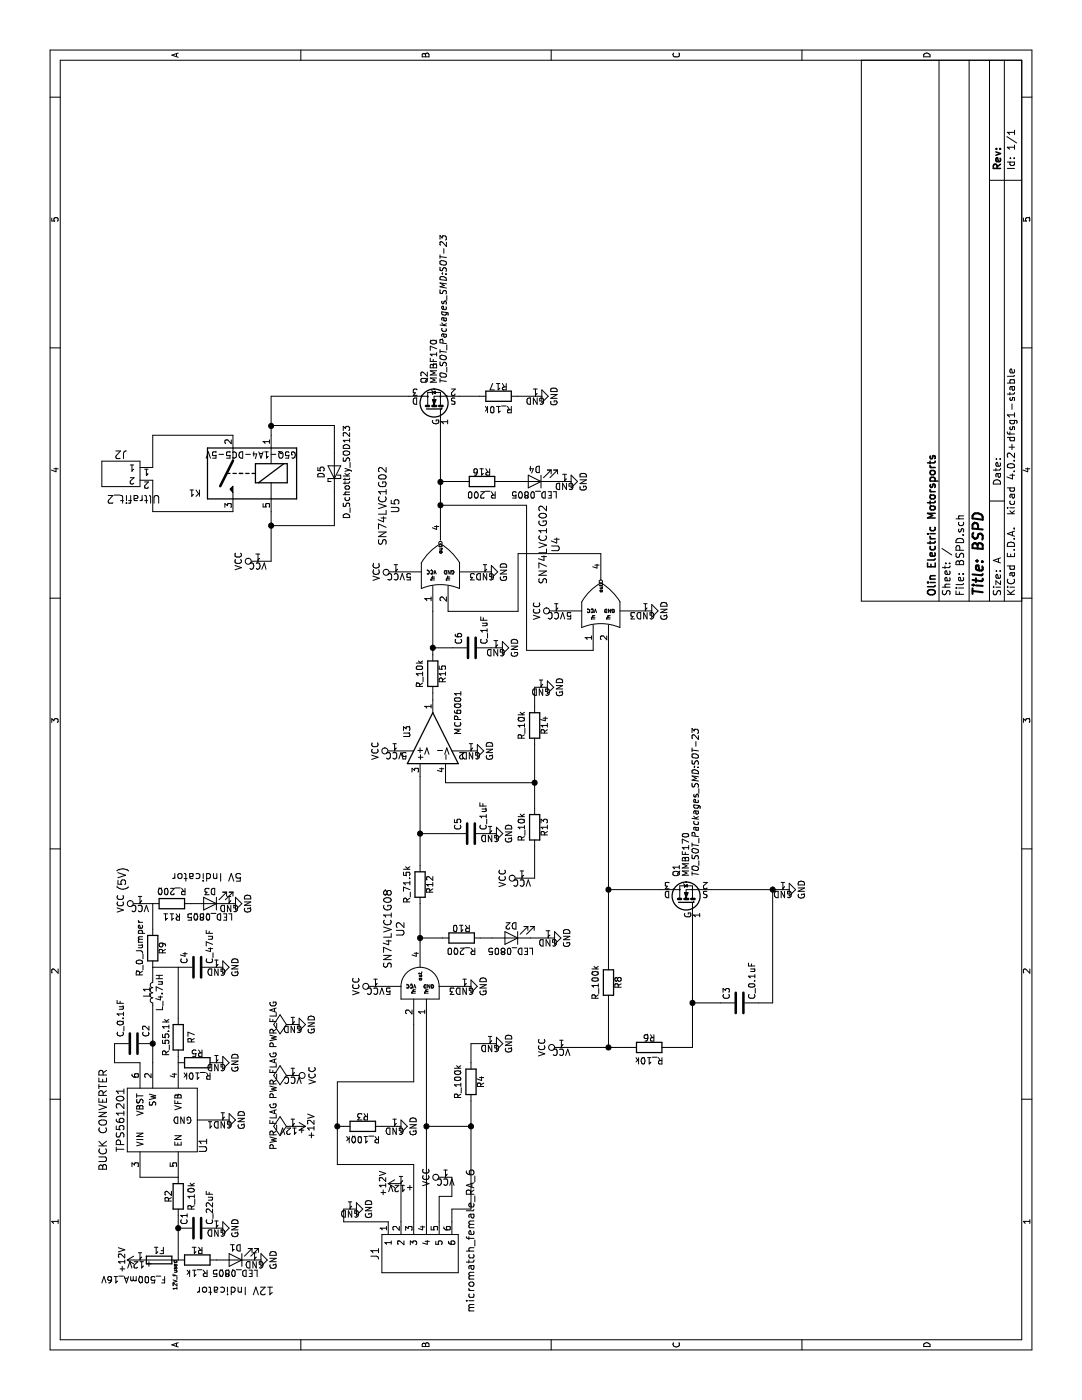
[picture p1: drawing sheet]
EESchema Schematic File Version 2
LIBS:power
LIBS:device
LIBS:switches
LIBS:relays
LIBS:transistors
LIBS:conn
LIBS:linear
LIBS:regul
LIBS:74xx
LIBS:cmos4000
LIBS:adc-dac
LIBS:memory
LIBS:xilinx
LIBS:microcontrollers
LIBS:dsp
LIBS:microchip
LIBS:analog_switches
LIBS:motorola
LIBS:texas
LIBS:intel
LIBS:audio
LIBS:interface
LIBS:digital-audio
LIBS:philips
LIBS:display
LIBS:cypress
LIBS:siliconi
LIBS:opto
LIBS:atmel
LIBS:contrib
LIBS:valves
LIBS:formula
LIBS:BSPD-cache
EELAYER 25 0
EELAYER END
$Descr A 11000 8500
encoding utf-8
Sheet 1 1
Title "BSPD"
Date ""
Rev ""
Comp "Olin Electric Motorsports"
Comment1 ""
Comment2 ""
Comment3 ""
Comment4 ""
$EndDescr
$Comp
L R_10k R2
U 1 1
P 1600 1400
F 0 "R2" V 1680 1400 50  0000 C CNN
F 1 "R_10k" V 1500 1400 50  0000 C CNN
F 2 "Resistors_SMD:R_0805" H 1530 1400 50  0001 C CNN
F 3 "http://www.bourns.com/data/global/pdfs/CRS.pdf" H 1680 1400 50  0001 C CNN
F 4 "CRS0805-FX-1002ELFCT-ND" H 1600 1400 60  0001 C CNN "MPN"
F 5 "Digi-Key" H 1600 1400 60  0001 C CNN "MFN"
F 6 "Value" H 1600 1400 60  0001 C CNN "Package"
F 7 "https://www.digikey.com/products/en?keywords=CRS0805-FX-1002ELFCT-ND" H 2080 1800 60  0001 C CNN "PurchasingLink"
	1    1600 1400
	0    -1   -1   0   
$EndComp
$Comp
L R_10k R5
U 1 1
P 2650 1550
F 0 "R5" V 2730 1550 50  0000 C CNN
F 1 "R_10k" V 2550 1550 50  0000 C CNN
F 2 "Resistors_SMD:R_0805" H 2580 1550 50  0001 C CNN
F 3 "http://www.bourns.com/data/global/pdfs/CRS.pdf" H 2730 1550 50  0001 C CNN
F 4 "CRS0805-FX-1002ELFCT-ND" H 2650 1550 60  0001 C CNN "MPN"
F 5 "Digi-Key" H 2650 1550 60  0001 C CNN "MFN"
F 6 "Value" H 2650 1550 60  0001 C CNN "Package"
F 7 "https://www.digikey.com/products/en?keywords=CRS0805-FX-1002ELFCT-ND" H 3130 1950 60  0001 C CNN "PurchasingLink"
	1    2650 1550
	1    0    0    -1  
$EndComp
$Comp
L R_1k R1
U 1 1
P 1100 1550
F 0 "R1" V 1180 1550 50  0000 C CNN
F 1 "R_1k" V 1000 1550 50  0000 C CNN
F 2 "Resistors_SMD:R_0805" H 1030 1550 50  0001 C CNN
F 3 "https://www.seielect.com/Catalog/SEI-rncp.pdf" H 1180 1550 50  0001 C CNN
F 4 "Digi-Key" H 1100 1550 60  0001 C CNN "MFN"
F 5 "RNCP0805FTD1K00CT-ND" H 1100 1550 60  0001 C CNN "MPN"
F 6 "Value" H 1100 1550 60  0001 C CNN "Package"
F 7 "https://www.digikey.com/products/en?keywords=RNCP0805FTD1K00CT-ND" H 1580 1950 60  0001 C CNN "PurchasingLink"
	1    1100 1550
	1    0    0    -1  
$EndComp
$Comp
L R_55.1k R7
U 1 1
P 2850 1400
F 0 "R7" V 2750 1400 50  0000 C CNN
F 1 "R_55.1k" V 2950 1400 50  0000 C CNN
F 2 "Resistors_SMD:R_0805" H 2780 1400 50  0001 C CNN
F 3 "http://www.yageo.com.tw/exep/pages/download/literatures/PYu-R_INT-thick_7.pdf" H 2930 1400 50  0001 C CNN
F 4 "311-51.1KCRCT-ND" H 2850 1400 60  0001 C CNN "MPN"
F 5 "Digi-Key" H 2850 1400 60  0001 C CNN "MFN"
F 6 "Value" H 2850 1400 60  0001 C CNN "Package"
F 7 "https://www.digikey.com/products/en?keywords=311-51.1KCRCT-ND" H 3330 1800 60  0001 C CNN "PurchasingLink"
	1    2850 1400
	0    -1   -1   0   
$EndComp
$Comp
L R_200 R11
U 1 1
P 3900 1350
F 0 "R11" V 3800 1350 50  0000 C CNN
F 1 "R_200" V 4000 1350 50  0000 C CNN
F 2 "Resistors_SMD:R_0805" H 3830 1350 50  0001 C CNN
F 3 "https://www.seielect.com/Catalog/SEI-RMCF_RMCP.pdf" H 3980 1350 50  0001 C CNN
F 4 "Digi-Key" H 3900 1350 60  0001 C CNN "MFN"
F 5 "RMCF0805JT200RCT-ND" H 3900 1350 60  0001 C CNN "MPN"
F 6 "Value" H 3900 1350 60  0001 C CNN "Package"
F 7 "https://www.digikey.com/products/en?keywords=RMCF0805JT200RCT-ND" H 4380 1750 60  0001 C CNN "PurchasingLink"
	1    3900 1350
	1    0    0    -1  
$EndComp
$Comp
L R_0_Jumper R9
U 1 1
P 3550 1200
F 0 "R9" V 3630 1200 50  0000 C CNN
F 1 "R_0_Jumper" V 3450 1200 50  0000 C CNN
F 2 "Resistors_SMD:R_2512" H 3480 1200 50  0001 C CNN
F 3 "http://www.te.com/commerce/DocumentDelivery/DDEController?Action=srchrtrv&DocNm=9-1773463-7&DocType=DS&DocLang=English" H 3630 1200 50  0001 C CNN
F 4 "A121322CT-ND" H 3550 1200 60  0001 C CNN "MPN"
F 5 "Digi-Key" H 3550 1200 60  0001 C CNN "MFN"
F 6 "Value" H 3550 1200 60  0001 C CNN "Package"
F 7 "https://www.digikey.com/products/en?keywords=A121322CT-ND" H 4030 1600 60  0001 C CNN "PurchasingLink"
	1    3550 1200
	0    1    1    0   
$EndComp
$Comp
L LED_0805 D1
U 1 1
P 1100 1850
F 0 "D1" H 1100 1750 50  0000 C CNN
F 1 "LED_0805" H 1100 1950 50  0000 C CNN
F 2 "LEDs:LED_0805" H 1000 1850 50  0001 C CNN
F 3 "http://www.osram-os.com/Graphics/XPic9/00078860_0.pdf" H 1100 1950 50  0001 C CNN
F 4 "475-1410-1-ND" H 1100 1850 60  0001 C CNN "MPN"
F 5 "Digi-Key" H 1100 1850 60  0001 C CNN "MFN"
F 6 "Value" H 1100 1850 60  0001 C CNN "Package"
F 7 "https://www.digikey.com/products/en?keywords=475-1410-1-ND" H 1500 2350 60  0001 C CNN "PurchasingLink"
	1    1100 1850
	0    -1   -1   0   
$EndComp
$Comp
L LED_0805 D3
U 1 1
P 3900 1650
F 0 "D3" H 3900 1550 50  0000 C CNN
F 1 "LED_0805" H 3900 1750 50  0000 C CNN
F 2 "LEDs:LED_0805" H 3800 1650 50  0001 C CNN
F 3 "http://www.osram-os.com/Graphics/XPic9/00078860_0.pdf" H 3900 1750 50  0001 C CNN
F 4 "475-1410-1-ND" H 3900 1650 60  0001 C CNN "MPN"
F 5 "Digi-Key" H 3900 1650 60  0001 C CNN "MFN"
F 6 "Value" H 3900 1650 60  0001 C CNN "Package"
F 7 "https://www.digikey.com/products/en?keywords=475-1410-1-ND" H 4300 2150 60  0001 C CNN "PurchasingLink"
	1    3900 1650
	0    -1   -1   0   
$EndComp
$Comp
L L_4.7uH L1
U 1 1
P 3200 1200
F 0 "L1" V 3250 1150 50  0000 L CNN
F 1 "L_4.7uH" V 3150 1050 50  0000 L CNN
F 2 "footprints:4.7uH_Inductor_OEM" H 3130 1140 50  0001 C CNN
F 3 "https://product.tdk.com/info/en/documents/wdcatalog/withdrawn_inductor_commercial_power_vlp8040_en.pdf" H 3230 1240 50  0001 C CNN
F 4 "445-6583-1-ND" H 3200 1200 60  0001 C CNN "MPN"
F 5 "Digi-Key" H 3200 1200 60  0001 C CNN "MFN"
F 6 "Value" H 3200 1200 60  0001 C CNN "Package"
F 7 "https://www.digikey.com/product-detail/en/tdk-corporation/VLP8040T-4R7M/445-6583-1-ND/2465893" H 3630 1640 60  0001 C CNN "PurchasingLink"
	1    3200 1200
	0    -1   -1   0   
$EndComp
$Comp
L C_0.1uF C2
U 1 1
P 2800 1050
F 0 "C2" H 2850 950 50  0000 L CNN
F 1 "C_0.1uF" H 2850 1150 50  0000 L CNN
F 2 "Capacitors_SMD:C_0805" H 2838 900 50  0001 C CNN
F 3 "http://datasheets.avx.com/X7RDielectric.pdf" H 2825 1150 50  0001 C CNN
F 4 "478-3352-1-ND" H 2800 1050 60  0001 C CNN "MPN"
F 5 "Digi-Key" H 2800 1050 60  0001 C CNN "MFN"
F 6 "Value" H 2800 1050 60  0001 C CNN "Package"
F 7 "https://www.digikey.com/products/en?keywords=478-3352-1-ND" H 3225 1550 60  0001 C CNN "PurchasingLink"
	1    2800 1050
	1    0    0    -1  
$EndComp
$Comp
L C_22uF C1
U 1 1
P 1350 1550
F 0 "C1" H 1375 1650 50  0000 L CNN
F 1 "C_22uF" H 1375 1450 50  0000 L CNN
F 2 "Capacitors_SMD:C_1206" H 1388 1400 50  0001 C CNN
F 3 "http://www.samsungsem.com/kr/support/product-search/mlcc/__icsFiles/afieldfile/2017/07/28/S_CL31A226KOCLFNC.pdf" H 1375 1650 50  0001 C CNN
F 4 "1276-2725-1-ND" H 1350 1550 60  0001 C CNN "MPN"
F 5 "Digi-Key" H 1350 1550 60  0001 C CNN "MFN"
F 6 "Value" H 1350 1550 60  0001 C CNN "Package"
F 7 "https://www.digikey.com/products/en?keywords=1276-2725-1-ND" H 1775 2050 60  0001 C CNN "PurchasingLink"
	1    1350 1550
	1    0    0    -1  
$EndComp
$Comp
L C_47uF C4
U 1 1
P 3400 1550
F 0 "C4" H 3425 1650 50  0000 L CNN
F 1 "C_47uF" H 3425 1450 50  0000 L CNN
F 2 "Capacitors_SMD:C_0805" H 3438 1400 50  0001 C CNN
F 3 "http://www.yuden.co.jp/productdata/catalog/en/mlcc_all_e.pdf" H 3425 1650 50  0001 C CNN
F 4 "587-4280-1-ND" H 3400 1550 60  0001 C CNN "MPN"
F 5 "Digi-Key" H 3400 1550 60  0001 C CNN "MFN"
F 6 "Value" H 3400 1550 60  0001 C CNN "Package"
F 7 "https://www.digikey.com/product-detail/en/taiyo-yuden/JMK212BBJ476MG-T/587-4280-1-ND/5344315" H 3825 2050 60  0001 C CNN "PurchasingLink"
	1    3400 1550
	1    0    0    -1  
$EndComp
$Comp
L TPS561201 U1
U 1 1
P 2200 1300
F 0 "U1" H 2000 1000 60  0000 C CNN
F 1 "TPS561201" H 2200 1650 60  0000 C CNN
F 2 "TO_SOT_Packages_SMD:SOT-23-6" H 1900 1550 60  0001 C CNN
F 3 "http://www.ti.com/lit/ds/symlink/tps561201.pdf" H 2000 1650 60  0001 C CNN
F 4 "Digi-Key" H 2200 1300 60  0001 C CNN "MFN"
F 5 "TPS561201" H 2200 1300 60  0001 C CNN "MPN"
F 6 "Value" H 2200 1300 60  0001 C CNN "Package"
F 7 "https://www.digikey.com/products/en?keywords=296-46928-1-ND" H 2400 2050 60  0001 C CNN "PurchasingLink"
	1    2200 1300
	1    0    0    -1  
$EndComp
$Comp
L +12V #PWR01
U 1 1
P 1100 1100
F 0 "#PWR01" H 1100 950 50  0001 C CNN
F 1 "+12V" H 1100 1240 50  0000 C CNN
F 2 "" H 1100 1100 50  0001 C CNN
F 3 "" H 1100 1100 50  0001 C CNN
	1    1100 1100
	1    0    0    -1  
$EndComp
$Comp
L GND #PWR02
U 1 1
P 1100 2000
F 0 "#PWR02" H 1100 1750 50  0001 C CNN
F 1 "GND" H 1100 1850 50  0000 C CNN
F 2 "" H 1100 2000 50  0001 C CNN
F 3 "" H 1100 2000 50  0001 C CNN
	1    1100 2000
	1    0    0    -1  
$EndComp
$Comp
L GND #PWR03
U 1 1
P 1350 1700
F 0 "#PWR03" H 1350 1450 50  0001 C CNN
F 1 "GND" H 1350 1550 50  0000 C CNN
F 2 "" H 1350 1700 50  0001 C CNN
F 3 "" H 1350 1700 50  0001 C CNN
	1    1350 1700
	1    0    0    -1  
$EndComp
$Comp
L GND #PWR04
U 1 1
P 2200 1750
F 0 "#PWR04" H 2200 1500 50  0001 C CNN
F 1 "GND" H 2200 1600 50  0000 C CNN
F 2 "" H 2200 1750 50  0001 C CNN
F 3 "" H 2200 1750 50  0001 C CNN
	1    2200 1750
	1    0    0    -1  
$EndComp
$Comp
L GND #PWR05
U 1 1
P 2650 1700
F 0 "#PWR05" H 2650 1450 50  0001 C CNN
F 1 "GND" H 2650 1550 50  0000 C CNN
F 2 "" H 2650 1700 50  0001 C CNN
F 3 "" H 2650 1700 50  0001 C CNN
	1    2650 1700
	1    0    0    -1  
$EndComp
$Comp
L GND #PWR06
U 1 1
P 3400 1700
F 0 "#PWR06" H 3400 1450 50  0001 C CNN
F 1 "GND" H 3400 1550 50  0000 C CNN
F 2 "" H 3400 1700 50  0001 C CNN
F 3 "" H 3400 1700 50  0001 C CNN
	1    3400 1700
	1    0    0    -1  
$EndComp
$Comp
L GND #PWR07
U 1 1
P 3900 1800
F 0 "#PWR07" H 3900 1550 50  0001 C CNN
F 1 "GND" H 3900 1650 50  0000 C CNN
F 2 "" H 3900 1800 50  0001 C CNN
F 3 "" H 3900 1800 50  0001 C CNN
	1    3900 1800
	1    0    0    -1  
$EndComp
$Comp
L F_500mA_16V F1
U 1 1
P 1100 1250
F 0 "F1" V 1180 1250 50  0000 C CNN
F 1 "F_500mA_16V" V 950 1450 50  0000 C CNN
F 2 "footprints:Fuse_1210" V 1030 1250 50  0001 C CNN
F 3 "https://belfuse.com/resources/CircuitProtection/datasheets/0ZCH%20Nov2016.pdf" V 1180 1250 50  0001 C CNN
F 4 "Digi-Key" H 1100 1250 60  0001 C CNN "MFN"
F 5 "507-1786-1-ND" H 1100 1250 60  0001 C CNN "MPN"
F 6 "Value" H 1100 1250 60  0001 C CNN "Package"
F 7 "https://www.digikey.com/product-detail/en/bel-fuse-inc/0ZCH0050FF2G/507-1786-1-ND/4156209" V 1580 1650 60  0001 C CNN "PurchasingLink"
	1    1100 1250
	1    0    0    -1  
$EndComp
$Comp
L PWR_FLAG #FLG08
U 1 1
P 2150 2300
F 0 "#FLG08" H 2150 2375 50  0001 C CNN
F 1 "PWR_FLAG" H 2150 2450 50  0000 C CNN
F 2 "" H 2150 2300 50  0001 C CNN
F 3 "" H 2150 2300 50  0001 C CNN
	1    2150 2300
	1    0    0    -1  
$EndComp
$Comp
L PWR_FLAG #FLG09
U 1 1
P 2550 2300
F 0 "#FLG09" H 2550 2375 50  0001 C CNN
F 1 "PWR_FLAG" H 2550 2450 50  0000 C CNN
F 2 "" H 2550 2300 50  0001 C CNN
F 3 "" H 2550 2300 50  0001 C CNN
	1    2550 2300
	1    0    0    -1  
$EndComp
$Comp
L PWR_FLAG #FLG010
U 1 1
P 2950 2300
F 0 "#FLG010" H 2950 2375 50  0001 C CNN
F 1 "PWR_FLAG" H 2950 2450 50  0000 C CNN
F 2 "" H 2950 2300 50  0001 C CNN
F 3 "" H 2950 2300 50  0001 C CNN
	1    2950 2300
	1    0    0    -1  
$EndComp
$Comp
L +12V #PWR011
U 1 1
P 2150 2300
F 0 "#PWR011" H 2150 2150 50  0001 C CNN
F 1 "+12V" H 2150 2440 50  0000 C CNN
F 2 "" H 2150 2300 50  0001 C CNN
F 3 "" H 2150 2300 50  0001 C CNN
	1    2150 2300
	-1   0    0    1   
$EndComp
$Comp
L GND #PWR012
U 1 1
P 2950 2300
F 0 "#PWR012" H 2950 2050 50  0001 C CNN
F 1 "GND" H 2950 2150 50  0000 C CNN
F 2 "" H 2950 2300 50  0001 C CNN
F 3 "" H 2950 2300 50  0001 C CNN
	1    2950 2300
	1    0    0    -1  
$EndComp
$Comp
L VCC #PWR013
U 1 1
P 2550 2300
F 0 "#PWR013" H 2550 2150 50  0001 C CNN
F 1 "VCC" H 2550 2450 50  0000 C CNN
F 2 "" H 2550 2300 50  0001 C CNN
F 3 "" H 2550 2300 50  0001 C CNN
	1    2550 2300
	-1   0    0    1   
$EndComp
$Comp
L VCC #PWR014
U 1 1
P 3900 1100
F 0 "#PWR014" H 3900 950 50  0001 C CNN
F 1 "VCC" H 3900 1250 50  0000 C CNN
F 2 "" H 3900 1100 50  0001 C CNN
F 3 "" H 3900 1100 50  0001 C CNN
	1    3900 1100
	1    0    0    -1  
$EndComp
Wire Wire Line
	1750 1100 1750 1400
Wire Wire Line
	2650 1200 3100 1200
Wire Wire Line
	2650 1100 2650 900 
Wire Wire Line
	2650 900  2800 900 
Connection ~ 2800 1200
Wire Wire Line
	3300 1200 3400 1200
Wire Wire Line
	3400 1200 3400 1400
Wire Wire Line
	2650 1400 2700 1400
Wire Wire Line
	3400 1400 3000 1400
Wire Wire Line
	3700 1200 3900 1200
Wire Wire Line
	3900 1200 3900 1100
Wire Wire Line
	1100 1400 1450 1400
Connection ~ 1350 1400
Text Notes 1800 850  0    60   ~ 0
BUCK CONVERTER
Text Label 1100 1400 2    30   ~ 0
12V_Fused
Text Notes 900  2150 1    60   ~ 0
12V Indicator
Text Notes 4150 1900 1    60   ~ 0
5V Indicator
Text Notes 4000 1000 0    60   ~ 0
(5V)
$Comp
L Ultrafit_2 J2
U 1 1
P 7275 950
F 0 "J2" H 7275 1100 60  0000 C CNN
F 1 "Ultrafit_2" H 7375 750 60  0000 C CNN
F 2 "footprints:Ultrafit_2" H 7175 1000 60  0001 C CNN
F 3 "" H 7275 1100 60  0001 C CNN
F 4 "https://www.digikey.com/product-detail/en/molex-llc/1722861102/WM11570-ND/5344267" H 7375 1200 60  0001 C CNN "PurchasingLink"
F 5 "Digi-Key" H 7475 1300 60  0001 C CNN "MFN"
F 6 "WM11570-ND" H 7575 1400 60  0001 C CNN "MPN"
F 7 "Value" H 7675 1500 60  0001 C CNN "Package"
	1    7275 950 
	0    1    1    0   
$EndComp
$Comp
L G5Q-1A4-DC5-5V K1
U 1 1
P 7280 1930
F 0 "K1" H 7630 2080 50  0000 L CNN
F 1 "G5Q-1A4-DC5-5V" H 6880 1780 50  0000 L CNN
F 2 "footprints:Relay_SPST_OMRON-G5Q-1A4_OEM" H 7730 1880 50  0001 L CNN
F 3 "http://omronfs.omron.com/en_US/ecb/products/pdf/en-g5q.pdf" H 7730 1580 50  0001 L CNN
F 4 "Z3632-ND" H 8030 2380 60  0001 C CNN "MPN"
F 5 "Digi-Key" H 8130 2480 60  0001 C CNN "MFN"
F 6 "https://www.digikey.com/product-detail/en/omron-electronics-inc-emc-div/G5Q-1A4-DC5/Z3632-ND/1815721" H 8230 2580 60  0001 C CNN "PurchasingLink"
	1    7280 1930
	0    -1   -1   0   
$EndComp
$Comp
L SN74LVC1G08 U2
U 1 1
P 3250 3300
F 0 "U2" H 3700 3450 60  0000 C CNN
F 1 "SN74LVC1G08" H 3700 3550 60  0000 C CNN
F 2 "footprints:SOT-23-5_OEM" H 3350 3300 60  0001 C CNN
F 3 "" H 3350 3300 60  0000 C CNN
	1    3250 3300
	1    0    0    -1  
$EndComp
Wire Wire Line
	1400 3050 1400 2700
Wire Wire Line
	1400 2700 1500 2700
Wire Wire Line
	1500 2700 1500 2750
$Comp
L GND #PWR015
U 1 1
P 1500 2750
F 0 "#PWR015" H 1500 2500 50  0001 C CNN
F 1 "GND" H 1500 2600 50  0000 C CNN
F 2 "" H 1500 2750 50  0000 C CNN
F 3 "" H 1500 2750 50  0000 C CNN
	1    1500 2750
	1    0    0    -1  
$EndComp
Wire Wire Line
	1400 3150 1700 3150
Wire Wire Line
	1400 3250 1850 3250
Wire Wire Line
	1850 2650 2500 2650
Wire Wire Line
	2150 2650 2150 2700
$Comp
L R_100k R3
U 1 1
P 2150 2850
F 0 "R3" V 2230 2850 50  0000 C CNN
F 1 "R_100k" V 2050 2850 50  0000 C CNN
F 2 "footprints:R_0805_OEM" H 2080 2850 50  0001 C CNN
F 3 "http://www.yageo.com.tw/exep/pages/download/literatures/PYu-R_INT-thick_7.pdf" H 2230 2850 50  0001 C CNN
F 4 "311-100KCRCT-ND" H 2150 2850 60  0001 C CNN "MPN"
F 5 "Digi-Key" H 2150 2850 60  0001 C CNN "MFN"
F 6 "Value" H 2150 2850 60  0001 C CNN "Package"
F 7 "https://www.digikey.com/products/en?keywords=311-100KCRCT-ND" H 2630 3250 60  0001 C CNN "PurchasingLink"
	1    2150 2850
	1    0    0    -1  
$EndComp
Wire Wire Line
	1850 3250 1850 2650
Wire Wire Line
	2150 3000 2150 3100
Wire Wire Line
	2500 2650 2500 3250
Wire Wire Line
	2500 3250 2950 3250
Connection ~ 2150 2650
Wire Wire Line
	1400 3450 1600 3450
Wire Wire Line
	1600 3450 1600 3550
Wire Wire Line
	1600 3550 1750 3550
Wire Wire Line
	1750 3550 1750 3500
$Comp
L VCC #PWR016
U 1 1
P 1750 3500
F 0 "#PWR016" H 1750 3350 50  0001 C CNN
F 1 "VCC" H 1750 3650 50  0000 C CNN
F 2 "" H 1750 3500 50  0000 C CNN
F 3 "" H 1750 3500 50  0000 C CNN
	1    1750 3500
	1    0    0    -1  
$EndComp
Wire Wire Line
	1400 3350 2950 3350
Wire Wire Line
	2150 3350 2150 3700
Wire Wire Line
	1500 3700 2350 3700
Wire Wire Line
	1500 3700 1500 3550
Wire Wire Line
	1500 3550 1400 3550
Connection ~ 2150 3350
Connection ~ 2150 3700
$Comp
L R_100k R4
U 1 1
P 2500 3700
F 0 "R4" V 2580 3700 50  0000 C CNN
F 1 "R_100k" V 2400 3700 50  0000 C CNN
F 2 "footprints:R_0805_OEM" H 2430 3700 50  0001 C CNN
F 3 "http://www.yageo.com.tw/exep/pages/download/literatures/PYu-R_INT-thick_7.pdf" H 2580 3700 50  0001 C CNN
F 4 "311-100KCRCT-ND" H 2500 3700 60  0001 C CNN "MPN"
F 5 "Digi-Key" H 2500 3700 60  0001 C CNN "MFN"
F 6 "Value" H 2500 3700 60  0001 C CNN "Package"
F 7 "https://www.digikey.com/products/en?keywords=311-100KCRCT-ND" H 2980 4100 60  0001 C CNN "PurchasingLink"
	1    2500 3700
	0    1    1    0   
$EndComp
Wire Wire Line
	2650 3700 2800 3700
Wire Wire Line
	2800 3700 2800 3850
$Comp
L GND #PWR017
U 1 1
P 2800 3850
F 0 "#PWR017" H 2800 3600 50  0001 C CNN
F 1 "GND" H 2800 3700 50  0000 C CNN
F 2 "" H 2800 3850 50  0000 C CNN
F 3 "" H 2800 3850 50  0000 C CNN
	1    2800 3850
	1    0    0    -1  
$EndComp
$Comp
L VCC #PWR018
U 1 1
P 3250 2950
F 0 "#PWR018" H 3250 2800 50  0001 C CNN
F 1 "VCC" H 3250 3100 50  0000 C CNN
F 2 "" H 3250 2950 50  0000 C CNN
F 3 "" H 3250 2950 50  0000 C CNN
	1    3250 2950
	1    0    0    -1  
$EndComp
$Comp
L GND #PWR019
U 1 1
P 3250 3650
F 0 "#PWR019" H 3250 3400 50  0001 C CNN
F 1 "GND" H 3250 3500 50  0000 C CNN
F 2 "" H 3250 3650 50  0000 C CNN
F 3 "" H 3250 3650 50  0000 C CNN
	1    3250 3650
	1    0    0    -1  
$EndComp
Wire Wire Line
	4200 3300 4900 3300
Wire Wire Line
	4450 3300 4450 3550
$Comp
L GND #PWR020
U 1 1
P 4450 3850
F 0 "#PWR020" H 4450 3600 50  0001 C CNN
F 1 "GND" H 4450 3700 50  0000 C CNN
F 2 "" H 4450 3850 50  0000 C CNN
F 3 "" H 4450 3850 50  0000 C CNN
	1    4450 3850
	1    0    0    -1  
$EndComp
Connection ~ 4450 3300
$Comp
L MCP6001 U3
U 1 1
P 5200 3400
F 0 "U3" H 5250 3600 50  0000 C CNN
F 1 "MCP6001" H 5400 3200 50  0000 C CNN
F 2 "TO_SOT_Packages_SMD:SOT-23-5" H 5150 3500 50  0001 C CNN
F 3 "" H 5250 3600 50  0000 C CNN
	1    5200 3400
	1    0    0    -1  
$EndComp
$Comp
L VCC #PWR021
U 1 1
P 5100 3100
F 0 "#PWR021" H 5100 2950 50  0001 C CNN
F 1 "VCC" H 5100 3250 50  0000 C CNN
F 2 "" H 5100 3100 50  0000 C CNN
F 3 "" H 5100 3100 50  0000 C CNN
	1    5100 3100
	1    0    0    -1  
$EndComp
$Comp
L GND #PWR022
U 1 1
P 5100 3700
F 0 "#PWR022" H 5100 3450 50  0001 C CNN
F 1 "GND" H 5100 3550 50  0000 C CNN
F 2 "" H 5100 3700 50  0000 C CNN
F 3 "" H 5100 3700 50  0000 C CNN
	1    5100 3700
	1    0    0    -1  
$EndComp
Wire Wire Line
	4900 3500 4850 3500
Wire Wire Line
	4850 3500 4850 4200
Wire Wire Line
	4650 4200 5150 4200
$Comp
L R_10k R13
U 1 1
P 4500 4200
F 0 "R13" V 4580 4200 50  0000 C CNN
F 1 "R_10k" V 4400 4200 50  0000 C CNN
F 2 "footprints:R_0805_OEM" H 4430 4200 50  0001 C CNN
F 3 "http://www.bourns.com/data/global/pdfs/CRS.pdf" H 4580 4200 50  0001 C CNN
F 4 "CRS0805-FX-1002ELFCT-ND" H 4500 4200 60  0001 C CNN "MPN"
F 5 "Digi-Key" H 4500 4200 60  0001 C CNN "MFN"
F 6 "Value" H 4500 4200 60  0001 C CNN "Package"
F 7 "https://www.digikey.com/products/en?keywords=CRS0805-FX-1002ELFCT-ND" H 4980 4600 60  0001 C CNN "PurchasingLink"
	1    4500 4200
	0    1    1    0   
$EndComp
Connection ~ 4850 4200
$Comp
L R_10k R14
U 1 1
P 5300 4200
F 0 "R14" V 5380 4200 50  0000 C CNN
F 1 "R_10k" V 5200 4200 50  0000 C CNN
F 2 "footprints:R_0805_OEM" H 5230 4200 50  0001 C CNN
F 3 "http://www.bourns.com/data/global/pdfs/CRS.pdf" H 5380 4200 50  0001 C CNN
F 4 "CRS0805-FX-1002ELFCT-ND" H 5300 4200 60  0001 C CNN "MPN"
F 5 "Digi-Key" H 5300 4200 60  0001 C CNN "MFN"
F 6 "Value" H 5300 4200 60  0001 C CNN "Package"
F 7 "https://www.digikey.com/products/en?keywords=CRS0805-FX-1002ELFCT-ND" H 5780 4600 60  0001 C CNN "PurchasingLink"
	1    5300 4200
	0    1    1    0   
$EndComp
Wire Wire Line
	5450 4200 5600 4200
Wire Wire Line
	5600 4200 5600 4250
Wire Wire Line
	4350 4200 4100 4200
Wire Wire Line
	4100 4200 4100 4100
$Comp
L VCC #PWR023
U 1 1
P 4100 4100
F 0 "#PWR023" H 4100 3950 50  0001 C CNN
F 1 "VCC" H 4100 4250 50  0000 C CNN
F 2 "" H 4100 4100 50  0000 C CNN
F 3 "" H 4100 4100 50  0000 C CNN
	1    4100 4100
	1    0    0    -1  
$EndComp
$Comp
L GND #PWR024
U 1 1
P 5600 4250
F 0 "#PWR024" H 5600 4000 50  0001 C CNN
F 1 "GND" H 5600 4100 50  0000 C CNN
F 2 "" H 5600 4250 50  0000 C CNN
F 3 "" H 5600 4250 50  0000 C CNN
	1    5600 4250
	1    0    0    -1  
$EndComp
$Comp
L SN74LVC1G02 U5
U 1 1
P 6625 3460
F 0 "U5" H 7025 3810 60  0000 C CNN
F 1 "SN74LVC1G02" H 7025 3910 60  0000 C CNN
F 2 "footprints:SOT-23-5_OEM" H 6625 3460 60  0001 C CNN
F 3 "" H 6625 3460 60  0000 C CNN
	1    6625 3460
	1    0    0    -1  
$EndComp
$Comp
L VCC #PWR025
U 1 1
P 6200 4370
F 0 "#PWR025" H 6200 4220 50  0001 C CNN
F 1 "VCC" H 6200 4520 50  0000 C CNN
F 2 "" H 6200 4370 50  0000 C CNN
F 3 "" H 6200 4370 50  0000 C CNN
	1    6200 4370
	1    0    0    -1  
$EndComp
$Comp
L GND #PWR026
U 1 1
P 6200 5070
F 0 "#PWR026" H 6200 4820 50  0001 C CNN
F 1 "GND" H 6200 4920 50  0000 C CNN
F 2 "" H 6200 5070 50  0000 C CNN
F 3 "" H 6200 5070 50  0000 C CNN
	1    6200 5070
	1    0    0    -1  
$EndComp
$Comp
L SN74LVC1G02 U4
U 1 1
P 6320 4720
F 0 "U4" H 6720 5070 60  0000 C CNN
F 1 "SN74LVC1G02" H 6720 5170 60  0000 C CNN
F 2 "footprints:SOT-23-5_OEM" H 6320 4720 60  0001 C CNN
F 3 "" H 6320 4720 60  0000 C CNN
	1    6320 4720
	1    0    0    -1  
$EndComp
$Comp
L VCC #PWR027
U 1 1
P 6505 3110
F 0 "#PWR027" H 6505 2960 50  0001 C CNN
F 1 "VCC" H 6505 3260 50  0000 C CNN
F 2 "" H 6505 3110 50  0000 C CNN
F 3 "" H 6505 3110 50  0000 C CNN
	1    6505 3110
	1    0    0    -1  
$EndComp
$Comp
L GND #PWR028
U 1 1
P 6505 3810
F 0 "#PWR028" H 6505 3560 50  0001 C CNN
F 1 "GND" H 6505 3660 50  0000 C CNN
F 2 "" H 6505 3810 50  0000 C CNN
F 3 "" H 6505 3810 50  0000 C CNN
	1    6505 3810
	1    0    0    -1  
$EndComp
$Comp
L VCC #PWR029
U 1 1
P 2770 4410
F 0 "#PWR029" H 2770 4260 50  0001 C CNN
F 1 "VCC" H 2770 4560 50  0000 C CNN
F 2 "" H 2770 4410 50  0000 C CNN
F 3 "" H 2770 4410 50  0000 C CNN
	1    2770 4410
	1    0    0    -1  
$EndComp
Wire Wire Line
	2770 4410 2770 4950
Wire Wire Line
	2770 4780 3130 4780
Connection ~ 2770 4780
$Comp
L R_100k R8
U 1 1
P 3280 4780
F 0 "R8" V 3360 4780 50  0000 C CNN
F 1 "R_100k" V 3180 4780 50  0000 C CNN
F 2 "footprints:R_0805_OEM" H 3210 4780 50  0001 C CNN
F 3 "http://www.yageo.com.tw/exep/pages/download/literatures/PYu-R_INT-thick_7.pdf" H 3360 4780 50  0001 C CNN
F 4 "311-100KCRCT-ND" H 3280 4780 60  0001 C CNN "MPN"
F 5 "Digi-Key" H 3280 4780 60  0001 C CNN "MFN"
F 6 "Value" H 3280 4780 60  0001 C CNN "Package"
F 7 "https://www.digikey.com/products/en?keywords=311-100KCRCT-ND" H 3760 5180 60  0001 C CNN "PurchasingLink"
	1    3280 4780
	0    1    1    0   
$EndComp
$Comp
L R_10k R6
U 1 1
P 2770 5100
F 0 "R6" V 2850 5100 50  0000 C CNN
F 1 "R_10k" V 2670 5100 50  0000 C CNN
F 2 "footprints:R_0805_OEM" H 2700 5100 50  0001 C CNN
F 3 "http://www.bourns.com/data/global/pdfs/CRS.pdf" H 2850 5100 50  0001 C CNN
F 4 "CRS0805-FX-1002ELFCT-ND" H 2770 5100 60  0001 C CNN "MPN"
F 5 "Digi-Key" H 2770 5100 60  0001 C CNN "MFN"
F 6 "Value" H 2770 5100 60  0001 C CNN "Package"
F 7 "https://www.digikey.com/products/en?keywords=CRS0805-FX-1002ELFCT-ND" H 3250 5500 60  0001 C CNN "PurchasingLink"
	1    2770 5100
	1    0    0    -1  
$EndComp
Wire Wire Line
	2770 5250 2770 5440
Wire Wire Line
	2770 5440 3710 5440
Wire Wire Line
	3120 5440 3120 5660
Connection ~ 3120 5440
$Comp
L C_0.1uF C3
U 1 1
P 3120 5810
F 0 "C3" H 3145 5910 50  0000 L CNN
F 1 "C_0.1uF" H 3145 5710 50  0000 L CNN
F 2 "footprints:C_0805_OEM" H 3158 5660 50  0001 C CNN
F 3 "http://datasheets.avx.com/X7RDielectric.pdf" H 3145 5910 50  0001 C CNN
F 4 "478-3352-1-ND" H 3120 5810 60  0001 C CNN "MPN"
F 5 "Digi-Key" H 3120 5810 60  0001 C CNN "MFN"
F 6 "Value" H 3120 5810 60  0001 C CNN "Package"
F 7 "https://www.digikey.com/products/en?keywords=478-3352-1-ND" H 3545 6310 60  0001 C CNN "PurchasingLink"
	1    3120 5810
	1    0    0    -1  
$EndComp
Wire Wire Line
	3120 5960 3120 6070
Wire Wire Line
	3120 6070 4010 6070
Wire Wire Line
	4010 5590 4010 6150
Connection ~ 4010 6070
$Comp
L GND #PWR030
U 1 1
P 4010 6150
F 0 "#PWR030" H 4010 5900 50  0001 C CNN
F 1 "GND" H 4010 6000 50  0000 C CNN
F 2 "" H 4010 6150 50  0000 C CNN
F 3 "" H 4010 6150 50  0000 C CNN
	1    4010 6150
	1    0    0    -1  
$EndComp
Wire Wire Line
	4010 5190 4010 4780
Wire Wire Line
	3430 4780 5890 4780
Connection ~ 4010 4780
Wire Wire Line
	3600 3300 3900 3300
Wire Wire Line
	6650 4720 6650 4070
Wire Wire Line
	5890 4660 5890 4135
Wire Wire Line
	5890 4135 7030 4135
Wire Wire Line
	7030 4135 7030 3460
Wire Wire Line
	6955 3460 7585 3460
Wire Wire Line
	3630 3300 3630 3475
Connection ~ 3630 3300
Wire Wire Line
	7215 3460 7215 3635
Connection ~ 7030 3460
Connection ~ 7215 3460
Wire Wire Line
	7885 3610 7885 3765
$Comp
L R_10k R17
U 1 1
P 7885 3915
F 0 "R17" V 7965 3915 50  0000 C CNN
F 1 "R_10k" V 7785 3915 50  0000 C CNN
F 2 "footprints:R_0805_OEM" H 7815 3915 50  0001 C CNN
F 3 "http://www.bourns.com/data/global/pdfs/CRS.pdf" H 7965 3915 50  0001 C CNN
F 4 "CRS0805-FX-1002ELFCT-ND" H 7885 3915 60  0001 C CNN "MPN"
F 5 "Digi-Key" H 7885 3915 60  0001 C CNN "MFN"
F 6 "Value" H 7885 3915 60  0001 C CNN "Package"
F 7 "https://www.digikey.com/products/en?keywords=CRS0805-FX-1002ELFCT-ND" H 8365 4315 60  0001 C CNN "PurchasingLink"
	1    7885 3915
	1    0    0    -1  
$EndComp
Wire Wire Line
	7885 4065 7885 4205
$Comp
L GND #PWR031
U 1 1
P 7885 4205
F 0 "#PWR031" H 7885 3955 50  0001 C CNN
F 1 "GND" H 7885 4055 50  0000 C CNN
F 2 "" H 7885 4205 50  0000 C CNN
F 3 "" H 7885 4205 50  0000 C CNN
	1    7885 4205
	1    0    0    -1  
$EndComp
Wire Wire Line
	7325 1200 7580 1200
Wire Wire Line
	7580 1200 7580 1830
Wire Wire Line
	7225 1200 6980 1200
Wire Wire Line
	6980 1200 6980 1830
Wire Wire Line
	7885 3210 7885 2130
Wire Wire Line
	7885 2130 7580 2130
$Comp
L R_200 R10
U 1 1
P 3630 3625
F 0 "R10" V 3710 3625 50  0000 C CNN
F 1 "R_200" V 3530 3625 50  0000 C CNN
F 2 "footprints:R_0805_OEM" H 3560 3625 50  0001 C CNN
F 3 "https://www.seielect.com/Catalog/SEI-RMCF_RMCP.pdf" H 3710 3625 50  0001 C CNN
F 4 "Digi-Key" H 3630 3625 60  0001 C CNN "MFN"
F 5 "RMCF0805JT200RCT-ND" H 3630 3625 60  0001 C CNN "MPN"
F 6 "Value" H 3630 3625 60  0001 C CNN "Package"
F 7 "https://www.digikey.com/products/en?keywords=RMCF0805JT200RCT-ND" H 4110 4025 60  0001 C CNN "PurchasingLink"
	1    3630 3625
	1    0    0    -1  
$EndComp
Wire Wire Line
	3630 3775 3630 3865
$Comp
L LED_0805 D2
U 1 1
P 3630 4015
F 0 "D2" H 3630 3915 50  0000 C CNN
F 1 "LED_0805" H 3630 4115 50  0000 C CNN
F 2 "footprints:LED_0805_OEM" H 3530 4015 50  0001 C CNN
F 3 "http://www.osram-os.com/Graphics/XPic9/00078860_0.pdf" H 3630 4115 50  0001 C CNN
F 4 "475-1410-1-ND" H 3630 4015 60  0001 C CNN "MPN"
F 5 "Digi-Key" H 3630 4015 60  0001 C CNN "MFN"
F 6 "Value" H 3630 4015 60  0001 C CNN "Package"
F 7 "https://www.digikey.com/products/en?keywords=475-1410-1-ND" H 4030 4515 60  0001 C CNN "PurchasingLink"
	1    3630 4015
	0    -1   -1   0   
$EndComp
Wire Wire Line
	3630 4165 3630 4305
$Comp
L GND #PWR032
U 1 1
P 3630 4305
F 0 "#PWR032" H 3630 4055 50  0001 C CNN
F 1 "GND" H 3630 4155 50  0000 C CNN
F 2 "" H 3630 4305 50  0000 C CNN
F 3 "" H 3630 4305 50  0000 C CNN
	1    3630 4305
	1    0    0    -1  
$EndComp
$Comp
L R_200 R16
U 1 1
P 7215 3785
F 0 "R16" V 7295 3785 50  0000 C CNN
F 1 "R_200" V 7115 3785 50  0000 C CNN
F 2 "footprints:R_0805_OEM" H 7145 3785 50  0001 C CNN
F 3 "https://www.seielect.com/Catalog/SEI-RMCF_RMCP.pdf" H 7295 3785 50  0001 C CNN
F 4 "Digi-Key" H 7215 3785 60  0001 C CNN "MFN"
F 5 "RMCF0805JT200RCT-ND" H 7215 3785 60  0001 C CNN "MPN"
F 6 "Value" H 7215 3785 60  0001 C CNN "Package"
F 7 "https://www.digikey.com/products/en?keywords=RMCF0805JT200RCT-ND" H 7695 4185 60  0001 C CNN "PurchasingLink"
	1    7215 3785
	1    0    0    -1  
$EndComp
Wire Wire Line
	7215 3935 7215 4050
$Comp
L LED_0805 D4
U 1 1
P 7215 4200
F 0 "D4" H 7215 4100 50  0000 C CNN
F 1 "LED_0805" H 7215 4300 50  0000 C CNN
F 2 "footprints:LED_0805_OEM" H 7115 4200 50  0001 C CNN
F 3 "http://www.osram-os.com/Graphics/XPic9/00078860_0.pdf" H 7215 4300 50  0001 C CNN
F 4 "475-1410-1-ND" H 7215 4200 60  0001 C CNN "MPN"
F 5 "Digi-Key" H 7215 4200 60  0001 C CNN "MFN"
F 6 "Value" H 7215 4200 60  0001 C CNN "Package"
F 7 "https://www.digikey.com/products/en?keywords=475-1410-1-ND" H 7615 4700 60  0001 C CNN "PurchasingLink"
	1    7215 4200
	0    -1   -1   0   
$EndComp
Wire Wire Line
	7215 4350 7215 4435
$Comp
L GND #PWR033
U 1 1
P 7215 4435
F 0 "#PWR033" H 7215 4185 50  0001 C CNN
F 1 "GND" H 7215 4285 50  0000 C CNN
F 2 "" H 7215 4435 50  0000 C CNN
F 3 "" H 7215 4435 50  0000 C CNN
	1    7215 4435
	1    0    0    -1  
$EndComp
$Comp
L +12V #PWR034
U 1 1
P 1700 3150
F 0 "#PWR034" H 1700 3000 50  0001 C CNN
F 1 "+12V" H 1700 3290 50  0000 C CNN
F 2 "" H 1700 3150 50  0001 C CNN
F 3 "" H 1700 3150 50  0001 C CNN
	1    1700 3150
	1    0    0    -1  
$EndComp
$Comp
L GND #PWR035
U 1 1
P 2150 3100
F 0 "#PWR035" H 2150 2850 50  0001 C CNN
F 1 "GND" H 2150 2950 50  0000 C CNN
F 2 "" H 2150 3100 50  0000 C CNN
F 3 "" H 2150 3100 50  0000 C CNN
	1    2150 3100
	1    0    0    -1  
$EndComp
Wire Wire Line
	6980 2130 6590 2130
Wire Wire Line
	6590 2130 6590 2025
$Comp
L VCC #PWR036
U 1 1
P 6590 2025
F 0 "#PWR036" H 6590 1875 50  0001 C CNN
F 1 "VCC" H 6590 2175 50  0000 C CNN
F 2 "" H 6590 2025 50  0000 C CNN
F 3 "" H 6590 2025 50  0000 C CNN
	1    6590 2025
	1    0    0    -1  
$EndComp
$Comp
L micromatch_female_RA_6 J1
U 1 1
P 1250 4150
F 0 "J1" H 1150 5350 60  0000 C CNN
F 1 "micromatch_female_RA_6" H 1250 4600 60  0000 C CNN
F 2 "footprints:micromatch_female_ra_6" H 1050 5250 60  0001 C CNN
F 3 "" H 1150 5350 60  0001 C CNN
F 4 "https://www.digikey.com/product-detail/en/te-connectivity-amp-connectors/338070-6/A99483CT-ND/1955785" H 1250 5450 60  0001 C CNN "PurchasingLink"
F 5 "Digi-Key" H 1350 5550 60  0001 C CNN "MFN"
F 6 "A99483CT-ND" H 1450 5650 60  0001 C CNN "MPN"
F 7 "Value" H 1550 5750 60  0001 C CNN "Package"
	1    1250 4150
	1    0    0    -1  
$EndComp
$Comp
L R_10k R15
U 1 1
P 5705 3400
F 0 "R15" V 5785 3400 50  0000 C CNN
F 1 "R_10k" V 5605 3400 50  0000 C CNN
F 2 "footprints:R_0805_OEM" H 5635 3400 50  0001 C CNN
F 3 "http://www.bourns.com/data/global/pdfs/CRS.pdf" H 5785 3400 50  0001 C CNN
F 4 "CRS0805-FX-1002ELFCT-ND" H 5705 3400 60  0001 C CNN "MPN"
F 5 "Digi-Key" H 5705 3400 60  0001 C CNN "MFN"
F 6 "Value" H 5705 3400 60  0001 C CNN "Package"
F 7 "https://www.digikey.com/products/en?keywords=CRS0805-FX-1002ELFCT-ND" H 6185 3800 60  0001 C CNN "PurchasingLink"
	1    5705 3400
	0    1    1    0   
$EndComp
$Comp
L C_1uF C6
U 1 1
P 5910 3705
F 0 "C6" H 5935 3805 50  0000 L CNN
F 1 "C_1uF" H 5935 3605 50  0000 L CNN
F 2 "footprints:C_0805_OEM" H 5948 3555 50  0001 C CNN
F 3 "http://datasheets.avx.com/X7RDielectric.pdf" H 5935 3805 50  0001 C CNN
F 4 "CAP CER 1UF 25V X7R 0805" H 6435 4305 60  0001 C CNN "Description"
F 5 "478-10487-1-ND" H 5910 3705 60  0001 C CNN "MPN"
F 6 "Digi-Key" H 5910 3705 60  0001 C CNN "MFN"
F 7 "Value" H 5910 3705 60  0001 C CNN "Package"
F 8 "https://www.digikey.com/product-detail/en/avx-corporation/08053C105JAT2A/478-10487-1-ND/6797628" H 6335 4205 60  0001 C CNN "PurchasingLink"
	1    5910 3705
	1    0    0    -1  
$EndComp
Wire Wire Line
	5500 3400 5555 3400
Wire Wire Line
	5855 3400 6195 3400
Wire Wire Line
	6195 3520 6195 4070
Wire Wire Line
	6195 4070 6650 4070
Wire Wire Line
	5910 3400 5910 3555
Connection ~ 5910 3400
Wire Wire Line
	5910 3855 5910 3895
$Comp
L GND #PWR037
U 1 1
P 5910 3895
F 0 "#PWR037" H 5910 3645 50  0001 C CNN
F 1 "GND" H 5910 3745 50  0000 C CNN
F 2 "" H 5910 3895 50  0000 C CNN
F 3 "" H 5910 3895 50  0000 C CNN
	1    5910 3895
	1    0    0    -1  
$EndComp
$Comp
L D_Schottky_SOD123 D5
U 1 1
P 7290 2625
F 0 "D5" H 7290 2725 50  0000 C CNN
F 1 "D_Schottky_SOD123" H 7290 2525 50  0000 C CNN
F 2 "footprints:D_SOD-123W_OEM" H 7190 2625 50  0001 C CNN
F 3 "https://assets.nexperia.com/documents/data-sheet/PMEG10010ELR.pdf" H 7290 2725 50  0001 C CNN
F 4 "1727-2394-1-ND" H 7390 2825 60  0001 C CNN "MPN"
F 5 "Digi-Key" H 7490 2925 60  0001 C CNN "MFN"
F 6 "https://www.digikey.com/product-detail/en/nexperia-usa-inc/PMEG10010ELRX/1727-2394-1-ND/5436140" H 7590 3025 60  0001 C CNN "PurchasingLink"
	1    7290 2625
	1    0    0    -1  
$EndComp
Wire Wire Line
	7440 2625 7655 2625
Wire Wire Line
	7655 2625 7655 2130
Connection ~ 7655 2130
Wire Wire Line
	7140 2625 6870 2625
Wire Wire Line
	6870 2625 6870 2130
Connection ~ 6870 2130
$Comp
L MMBF170 Q1
U 1 1
P 3910 5390
F 0 "Q1" H 4110 5465 50  0000 L CNN
F 1 "MMBF170" H 4110 5390 50  0000 L CNN
F 2 "TO_SOT_Packages_SMD:SOT-23" H 4110 5315 50  0000 L CIN
F 3 "" H 3910 5390 50  0000 L CNN
	1    3910 5390
	1    0    0    -1  
$EndComp
$Comp
L MMBF170 Q2
U 1 1
P 7785 3410
F 0 "Q2" H 7985 3485 50  0000 L CNN
F 1 "MMBF170" H 7985 3410 50  0000 L CNN
F 2 "TO_SOT_Packages_SMD:SOT-23" H 7985 3335 50  0000 L CIN
F 3 "" H 7785 3410 50  0000 L CNN
	1    7785 3410
	1    0    0    -1  
$EndComp
$Comp
L C_1uF C5
U 1 1
P 4450 3700
F 0 "C5" H 4475 3800 50  0000 L CNN
F 1 "C_1uF" H 4475 3600 50  0000 L CNN
F 2 "footprints:C_0805_OEM" H 4488 3550 50  0001 C CNN
F 3 "http://datasheets.avx.com/X7RDielectric.pdf" H 4475 3800 50  0001 C CNN
F 4 "CAP CER 1UF 25V X7R 0805" H 4975 4300 60  0001 C CNN "Description"
F 5 "478-10487-1-ND" H 4450 3700 60  0001 C CNN "MPN"
F 6 "Digi-Key" H 4450 3700 60  0001 C CNN "MFN"
F 7 "Value" H 4450 3700 60  0001 C CNN "Package"
F 8 "https://www.digikey.com/product-detail/en/avx-corporation/08053C105JAT2A/478-10487-1-ND/6797628" H 4875 4200 60  0001 C CNN "PurchasingLink"
	1    4450 3700
	1    0    0    -1  
$EndComp
$Comp
L R_71.5k R12
U 1 1
P 4050 3300
F 0 "R12" V 4130 3300 50  0000 C CNN
F 1 "R_71.5k" V 3950 3300 50  0000 C CNN
F 2 "footprints:R_0805_OEM" V 3980 3300 50  0001 C CNN
F 3 "" H 4050 3300 50  0001 C CNN
	1    4050 3300
	0    1    1    0   
$EndComp
$EndSCHEMATC
